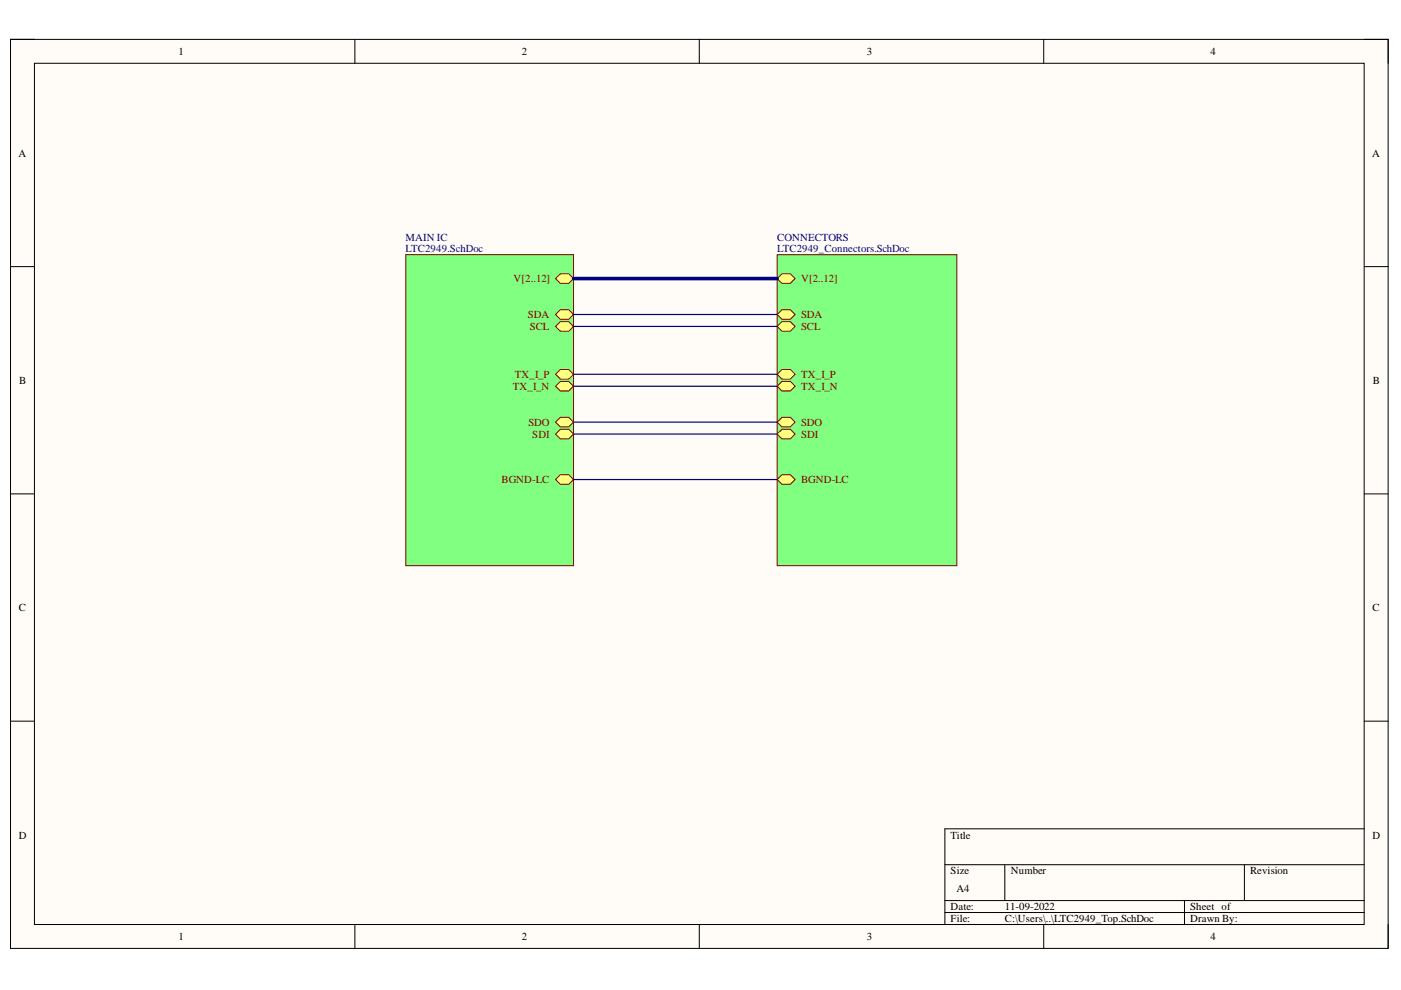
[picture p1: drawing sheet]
<svg xmlns="http://www.w3.org/2000/svg" width="297mm" height="210mm" viewBox="0 0 297 210" stroke-linecap="round" stroke-linejoin="round" font-family="sans-serif">
<path d="M2.2 8.4h292.1v192.7h-292.1z" fill-rule="evenodd" fill="#fffcf8"/>
<path d="M2.2 8.4h292.1v192.7h-292.1z" fill="none" stroke="#000" stroke-width=".21"/>
<path d="M7.3 13.4h281.9v182.6h-281.9z" fill-rule="evenodd" fill="#fffcf8"/>
<g fill="none" stroke="#000" stroke-width=".21">
<path d="M2.2 8.3h5.1M7.3 13.4h281.9v182.6h-281.9zM75.2 8.3v5.1M148.3 8.3v5.1M221.3 8.4v5M289.2 8.4h5.1v5M2.2 56.5h5.1M289.2 56.5h5.1M2.2 104.7h5.1M289.2 104.7h5.1M2.2 152.9h5.1M289.2 152.9h5.1"/>
<path d="M289.2 175.7h-88.9v20.3M75.2 196v5.1M148.3 196v5.1M200.3 183.3h88.9M200.3 190.9h88.9M200.3 193.5h88.9M213 183.3v7.6M221.3 196v5.1M251.1 190.9v5.1M263.8 183.3v7.6M294.3 196v5.1"/>
</g>
<path d="M86 54h35.6v65.9h-35.6z" fill-rule="evenodd" fill="#80ff80"/>
<path d="M86 54h35.6v65.9h-35.6z" fill="none" stroke="#800000" stroke-width=".21"/>
<path d="M117.8 59.1l1-1h1.8l1 1-1 1h-1.8z" fill-rule="evenodd" fill="#ffff80"/>
<path d="M117.8 59.1l1-1h1.8l1 1-1 1h-1.8z" fill="none" stroke="#800000" stroke-width=".21"/>
<path d="M118.8 65.7h1.8l1 1-1 1h-1.8l-1-1z" fill-rule="evenodd" fill="#ffff80"/>
<path d="M118.8 65.7h1.8l1 1-1 1h-1.8l-1-1z" fill="none" stroke="#800000" stroke-width=".21"/>
<path d="M117.8 69.2l1-1h1.8l1 1-1 1h-1.8z" fill-rule="evenodd" fill="#ffff80"/>
<path d="M117.8 69.2l1-1h1.8l1 1-1 1h-1.8z" fill="none" stroke="#800000" stroke-width=".21"/>
<path d="M117.8 101.7l1-1h1.8l1 1-1 1h-1.8z" fill-rule="evenodd" fill="#ffff80"/>
<path d="M117.8 101.7l1-1h1.8l1 1-1 1h-1.8z" fill="none" stroke="#800000" stroke-width=".21"/>
<path d="M117.8 79.4l1-1.1h1.8l1 1.1-1 1h-1.8z" fill-rule="evenodd" fill="#ffff80"/>
<path d="M117.8 79.4l1-1.1h1.8l1 1.1-1 1h-1.8z" fill="none" stroke="#800000" stroke-width=".21"/>
<path d="M118.8 80.9h1.8l1 1-1 1h-1.8l-1-1z" fill-rule="evenodd" fill="#ffff80"/>
<path d="M118.8 80.9h1.8l1 1-1 1h-1.8l-1-1z" fill="none" stroke="#800000" stroke-width=".21"/>
<path d="M118.8 88.5h1.8l1 1-1 1h-1.8l-1-1z" fill-rule="evenodd" fill="#ffff80"/>
<path d="M118.8 88.5h1.8l1 1-1 1h-1.8l-1-1z" fill="none" stroke="#800000" stroke-width=".21"/>
<path d="M117.8 92l1-1h1.8l1 1-1 1.1h-1.8z" fill-rule="evenodd" fill="#ffff80"/>
<path d="M117.8 92l1-1h1.8l1 1-1 1.1h-1.8z" fill="none" stroke="#800000" stroke-width=".21"/>
<path d="M164.8 54h38.1v65.9h-38.1z" fill-rule="evenodd" fill="#80ff80"/>
<path d="M164.8 54h38.1v65.9h-38.1z" fill="none" stroke="#800000" stroke-width=".21"/>
<path d="M164.8 59.1l1-1h1.8l1 1-1 1h-1.8z" fill-rule="evenodd" fill="#ffff80"/>
<path d="M164.8 59.1l1-1h1.8l1 1-1 1h-1.8z" fill="none" stroke="#800000" stroke-width=".21"/>
<path d="M165.8 65.7h1.8l1 1-1 1h-1.8l-1-1z" fill-rule="evenodd" fill="#ffff80"/>
<path d="M165.8 65.7h1.8l1 1-1 1h-1.8l-1-1z" fill="none" stroke="#800000" stroke-width=".21"/>
<path d="M164.8 69.2l1-1h1.8l1 1-1 1h-1.8z" fill-rule="evenodd" fill="#ffff80"/>
<path d="M164.8 69.2l1-1h1.8l1 1-1 1h-1.8z" fill="none" stroke="#800000" stroke-width=".21"/>
<path d="M164.8 101.7l1-1h1.8l1 1-1 1h-1.8z" fill-rule="evenodd" fill="#ffff80"/>
<path d="M164.8 101.7l1-1h1.8l1 1-1 1h-1.8z" fill="none" stroke="#800000" stroke-width=".21"/>
<path d="M164.8 79.4l1-1.1h1.8l1 1.1-1 1h-1.8z" fill-rule="evenodd" fill="#ffff80"/>
<path d="M164.8 79.4l1-1.1h1.8l1 1.1-1 1h-1.8z" fill="none" stroke="#800000" stroke-width=".21"/>
<path d="M165.8 80.9h1.8l1 1-1 1h-1.8l-1-1z" fill-rule="evenodd" fill="#ffff80"/>
<path d="M165.8 80.9h1.8l1 1-1 1h-1.8l-1-1z" fill="none" stroke="#800000" stroke-width=".21"/>
<path d="M165.8 88.5h1.8l1 1-1 1h-1.8l-1-1z" fill-rule="evenodd" fill="#ffff80"/>
<path d="M165.8 88.5h1.8l1 1-1 1h-1.8l-1-1z" fill="none" stroke="#800000" stroke-width=".21"/>
<path d="M164.8 92l1-1h1.8l1 1-1 1.1h-1.8z" fill-rule="evenodd" fill="#ffff80"/>
<path d="M164.8 92l1-1h1.8l1 1-1 1.1h-1.8z" fill="none" stroke="#800000" stroke-width=".21"/>
<path d="M121.6 66.7h43.2M121.6 69.2h43.2M121.6 79.4h43.2M121.6 81.9h43.2M121.6 89.5h43.2M121.6 92h43.2M121.6 101.7h43.2" fill="none" stroke="#000080" stroke-width=".25"/>
<path d="M121.6 59.1h43.2" fill="none" stroke="#000080" stroke-width=".76"/>
<g font-size="2.3">
<text x="37.9" y="11.7">1</text>
<text x="110.7" y="11.7">2</text>
<text x="183.8" y="11.7">3</text>
<text x="256.7" y="11.7">4</text>
<text x="3.9" y="33.3">A</text>
<text x="290.9" y="33.3">A</text>
<text x="4.1" y="81.4">B</text>
<text x="291.1" y="81.4">B</text>
<text x="4" y="129.6">C</text>
<text x="291" y="129.6">C</text>
<text x="4" y="177.8">D</text>
<text x="201.5" y="177.8">Title</text>
<text x="291" y="177.8">D</text>
<text x="201.5" y="185.4">Size</text>
<text x="214.3" y="185.4">Number</text>
<text x="265" y="185.4">Revision</text>
<text x="202.8" y="189.2">A4</text>
<text x="201.5" y="193">Date:</text>
<text x="201.5" y="195.5">File:</text>
<text x="213" y="193">11-09-2022</text>
<text x="213" y="195.5">C:\Users\..\LTC2949_Top.SchDoc</text>
<text x="252.4" y="193">Sheet of</text>
<text x="252.4" y="195.5">Drawn By:</text>
<text x="37.9" y="199.3">1</text>
<text x="110.7" y="199.3">2</text>
<text x="183.8" y="199.3">3</text>
<text x="256.7" y="199.3">4</text>
</g>
<g font-size="2.3" fill="#000080">
<text x="86" y="51">MAIN IC</text>
<text x="86" y="53.5">LTC2949.SchDoc</text>
<text x="164.8" y="51">CONNECTORS</text>
<text x="164.8" y="53.5">LTC2949_Connectors.SchDoc</text>
</g>
<g font-size="2.3" fill="#800000">
<text x="108.9" y="59.9">V[2..12]</text>
<text x="169.8" y="59.9">V[2..12]</text>
<text x="111.9" y="67.5">SDA</text>
<text x="112.4" y="70">SCL</text>
<text x="169.8" y="67.5">SDA</text>
<text x="169.8" y="70">SCL</text>
<text x="108.7" y="82.6">TX_I_N</text>
<text x="109.1" y="80.1">TX_I_P</text>
<text x="169.8" y="80.1">TX_I_P</text>
<text x="169.8" y="82.6">TX_I_N</text>
<text x="112" y="90.3">SDO</text>
<text x="112.9" y="92.9">SDI</text>
<text x="169.8" y="90.3">SDO</text>
<text x="169.8" y="92.9">SDI</text>
<text x="106.4" y="102.5">BGND-LC</text>
<text x="169.8" y="102.5">BGND-LC</text>
</g>
</svg>
